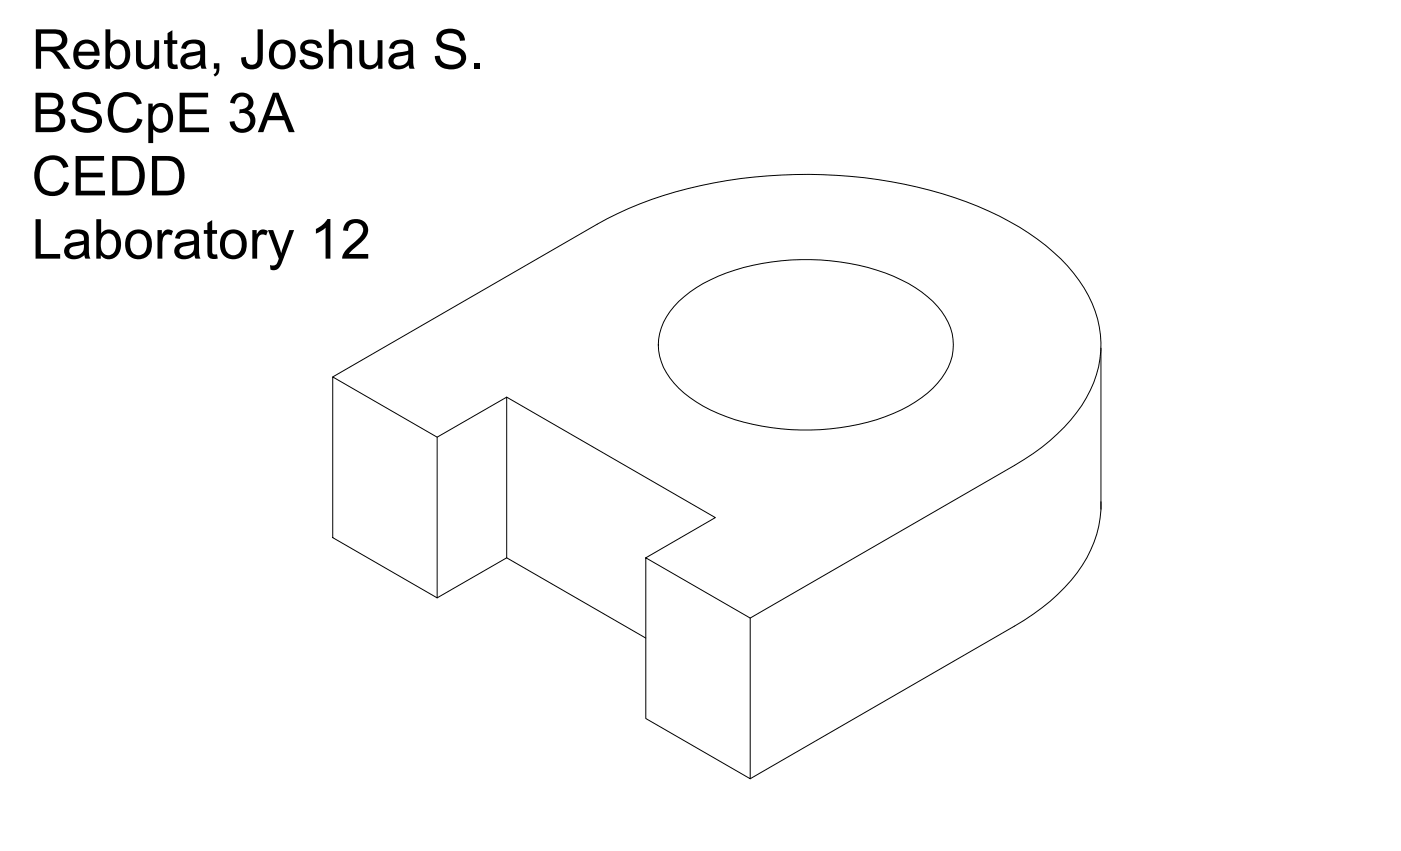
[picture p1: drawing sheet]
<svg xmlns="http://www.w3.org/2000/svg" width="356mm" height="216mm" viewBox="0 0 356 216" stroke-linecap="round" stroke-linejoin="round" font-family="sans-serif">
<!-- layer: 0 -->
<path d="M172.3 76.5a42.3 42.3 0 0 1 23.5-10 59.2 59.2 0 0 1 32.9 4.5 25.3 25.3 0 0 1 12 10.8 13.6 13.6 0 0 1-2.7 15.4 35.3 35.3 0 0 1-17.7 9.9 60.6 60.6 0 0 1-40-3.1 25.3 25.3 0 0 1-11.9-10.8 13.7 13.7 0 0 1 2.7-15.5zM84.5 95.6l26.5 15.3 17.6-10.1v40.7l-17.6 10.2-26.5-15.3zM84.5 95.6l67.1-38.7a104.5 104.5 0 0 1 46.8-12.5 116.3 116.3 0 0 1 52.6 9.2 58.2 58.2 0 0 1 21.5 15.7 27.2 27.2 0 0 1 5.1 27.7 42.3 42.3 0 0 1-17.7 19.6l-69.5 40.2M279.4 88.3v40.9M111 110.9v40.8M128.6 100.8l53 30.5-17.7 10.2v40.8l26.5 15.3v-40.8l-26.5-15.3M279.4 127.3a31.1 31.1 0 0 1-10.9 23.5 58.2 58.2 0 0 1-11 8l-67.1 38.8M128.6 141.5l35.3 20.4" fill="none" stroke="#000" stroke-width=".25"/>
<g font-size="14">
<text x="8" y="17.4">Rebuta, Joshua S.</text>
<text x="8" y="33.5">BSCpE 3A</text>
<text x="8" y="49.6">CEDD</text>
<text x="8" y="65.6">Laboratory 12</text>
</g>
</svg>
